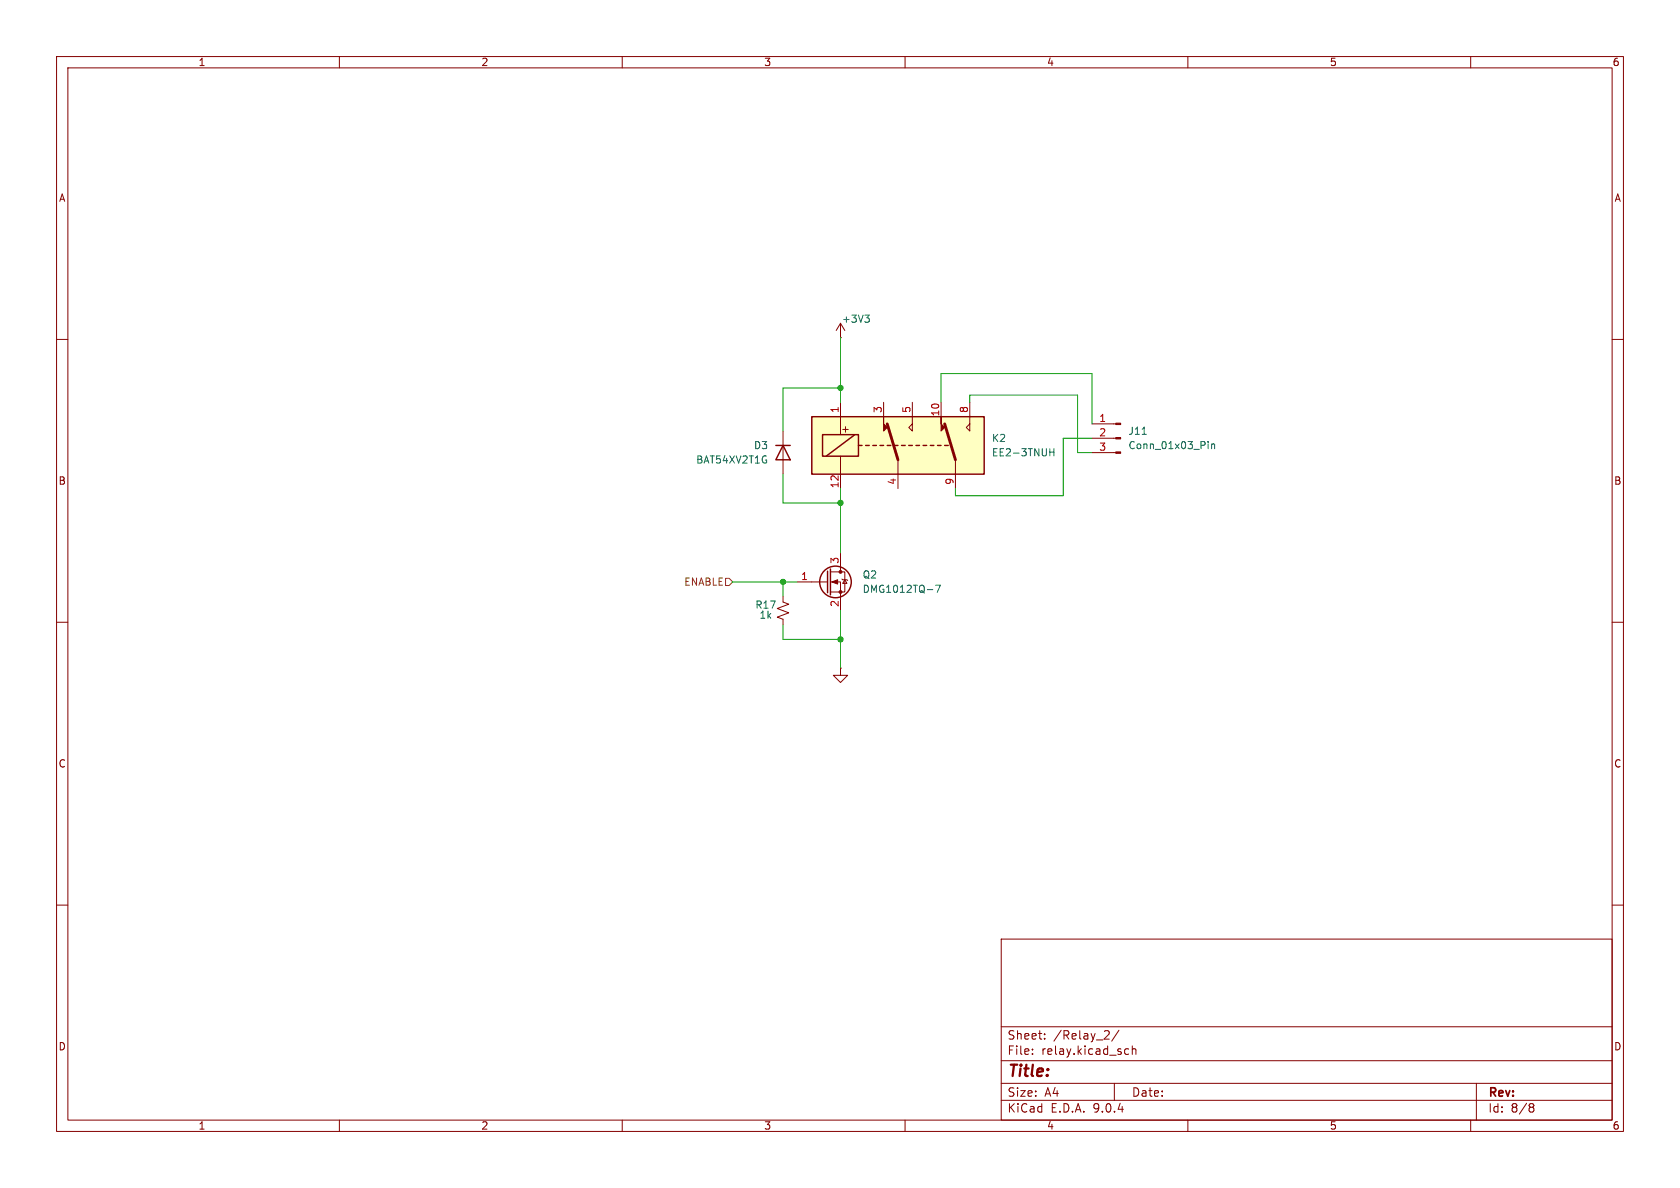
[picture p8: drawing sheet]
<svg xmlns="http://www.w3.org/2000/svg" width="297mm" height="210mm" viewBox="0 0 297 210" stroke-linecap="round" stroke-linejoin="round" font-family="sans-serif">
<g fill="none" stroke="#840000" stroke-width=".18">
<path d="M10 10h277v190h-277zM12 12h273v186h-273zM60 10v2M110 10v2M160 10v2M210 10v2M260 10v2M148.6 59.7h.1M148.6 57.2l-.8 1.2M148.6 57.2l.8 1.2M148.6 57.2v2.5M10 60h2"/>
<path d="M138.4 76.2v7.6M285 60h2M10 110h2M285 110h2M10 160h2M177 166h108v32h-108zM285 160h2M60 198v2M110 198v2M160 198v2M177 194.5h108M177 191.5h108"/>
<path d="M177 187.5h108M177 181.5h108M182.5 186.3v.1M182.5 185.5v.1M184.7 183.6v.1M184.7 182.8v.1M195.8 182.2l.3 .3-.1 .3-.8 .9h.9M197 191.5v3M197.8 182.1l-1.3 2M199 186.3h.5M199 185.5h.5M200.2 185.5l.2-.1 .3 .1 .1 .9"/>
<path d="M200.2 184.9v1.5M210 198v2M260 198v2M261 191.5v6.5M270.6 195.1l.4 .1 .2 .2-.3 .3M270.6 195.7h.3M270.9 195.7l.2 .2 .1 .4-.2 .2-.4 .1"/>
</g>
<path d="M152.9 55.7h.8l-.4 .5M153.4 56.2l.3 .2v.3l-.3 .3" fill="none" stroke="#006464" stroke-width=".18"/>
<path d="M137.2 78.7h2.5M138.4 78.7l1.3 2.6h-2.5z" fill="none" stroke="#840000" stroke-width=".25"/>
<path d="M143.5 73.7h30.5v10.1h-30.5z" fill="#ffffc2"/>
<g fill="none" stroke="#840000" stroke-width=".25">
<path d="M143.5 73.7h30.5v10.1h-30.5zM145.4 76.8h6.4v3.8h-6.4zM151.1 76.8l-5.1 3.8M151.8 78.7h.6M153 78.7h.7M154.3 78.7h.6M155.6 78.7h.6M156.8 78.7h.7M158.1 78.7h.6M159.4 78.7h.6M160.7 78.7h.6M161.9 78.7h.7"/>
<path d="M163.2 78.7h.6M164.5 78.7h.6M165.7 78.7h.7M167 78.7h.6M146.3 101v3.8M146.8 100.6v4.6"/>
<circle cx="147.7" cy="102.9" r="2.79"/>
</g>
<g fill="none" stroke="#840000" stroke-width=".18">
<path d="M148.6 71.1v5.7M156.2 71.1v2.6M161.3 71.1v5.1l-.6-.6 .6-.7M166.4 71.1v2.6M171.4 71.1v5.1l-.6-.6 .6-.7M193 74.9h4.3M193 77.5h4.3M148.6 80.6v5.8M148.6 97.8v3.3M158.7 81.3v5.1M168.9 81.3v5.1M193 80h4.3"/>
<path d="M138.4 105.4v1l1 .4-2 .8 2 .7-2 .8 1 .4v1M141 102.9h5.3M146.8 101.1h2.6v3.5h-2.6M146.8 102.9h1.8v5.1M148.6 118.1v1.3h1.3l-1.3 1.3-1.3-1.3h1.3M148.6 118.1h.1M148.8 102.4l.2 .1h.7l.2 .1M149.4 102.5l.3 .6h-.7z"/>
</g>
<g fill="#840000" stroke="#840000" stroke-width=".18">
<path d="M156.2 73.7v1.2l.6 .7-.6 .6z"/>
<path d="M166.4 73.7v1.2l.6 .7-.6 .6z"/>
<path d="M147.1 102.9l1-.4v.8z"/>
<path d="M197.3 74.8h.8v.3h-.8z"/>
<path d="M197.3 77.3h.8v.3h-.8z"/>
<path d="M197.3 79.9h.8v.2h-.8z"/>
<circle cx="148.6" cy="101.1" r=".25"/>
<circle cx="148.6" cy="104.6" r=".25"/>
</g>
<path d="M156.8 74.9l1.9 6.4M167 74.9l1.9 6.4" fill="none" stroke="#840000" stroke-width=".51"/>
<path d="M185.6 79.3v1.3M185.6 79.9h.7M186.3 79.3v1.3M201.9 76.8h.7M213.6 78v.2M213.6 78.5v.8M214.2 78.5v.8M214.2 78.6l.2-.1h.3v.8M165.4 103.4h.8l-.5 1.3" fill="none" stroke="#006464" stroke-width=".18"/>
<path d="M128.3 102.2h.6l.6 .7-.6 .6h-.6z" fill="none" stroke="#725600" stroke-width=".18"/>
<path d="M148.6 59.7v11.4M148.6 68.6h-10.2v7.6M166.4 71.1v-5.1h26.6v8.9M171.4 71.1v-1.2h19.1v10.1h2.5M193 77.5h-5v10.1h-19.1v-1.2M138.4 83.8v5.1h10.2M148.6 86.4v11.4M129.5 102.9h11.5M138.4 102.9v2.5M138.4 110.5v2.5h10.2M148.6 108v10.1" fill="none" stroke="#009600" stroke-width=".18"/>
<g fill="#009600" stroke="#009600" stroke-width=".18">
<circle cx="138.4" cy="102.9" r=".46"/>
<circle cx="148.6" cy="113" r=".46"/>
<circle cx="148.6" cy="68.6" r=".46"/>
<circle cx="148.6" cy="88.9" r=".46"/>
</g>
<text font-size="2.8" fill="#840000" x="178" y="190.9">Title:</text>
<g font-size="2.1" fill="#840000">
<text x="178" y="184">Sheet:</text>
<text x="186.2" y="184">/Relay_2/</text>
<text x="178" y="186.7">File:</text>
<text x="184.1" y="186.7">relay.kicad_sch</text>
<text x="178" y="196.9">KiCad</text>
<text x="178" y="194.1">Size:</text>
<text x="184.7" y="194.1">A4</text>
<text x="185.7" y="196.9">E.D.A.</text>
<text x="193.3" y="196.9">9.0.4</text>
<text x="200" y="194.1">Date:</text>
<text x="263" y="194.3">Rev:</text>
<text x="263" y="196.9">Id:</text>
<text x="267.1" y="196.9">8/8</text>
</g>
<g font-size="1.8" fill="#840000">
<text x="35" y="11.9">1</text>
<text x="85" y="11.9">2</text>
<text x="135" y="11.9">3</text>
<text x="185" y="11.9">4</text>
<text x="235" y="11.9">5</text>
<text x="285" y="11.9">6</text>
<text x="10.3" y="35.9">A</text>
<text x="285.3" y="35.9">A</text>
<text x="148.6" y="76.7">+</text>
<text x="10.3" y="85.9">B</text>
<text x="285.3" y="85.9">B</text>
<text x="10.3" y="135.9">C</text>
<text x="285.3" y="135.9">C</text>
<text x="10.3" y="185.9">D</text>
<text x="285.3" y="185.9">D</text>
<text x="35" y="199.9">1</text>
<text x="85" y="199.9">2</text>
<text x="135" y="199.9">3</text>
<text x="185" y="199.9">4</text>
<text x="235" y="199.9">5</text>
<text x="285" y="199.9">6</text>
</g>
<g font-size="1.8" fill="#006464">
<text x="148.7" y="57.3">+3V3</text>
<text x="199.4" y="77.1">J11</text>
<text x="123" y="82.1">BAT54XV2T1G</text>
<text x="133.2" y="79.6">D3</text>
<text x="175.3" y="78.3">K2</text>
<text x="175.3" y="80.9">EE2-3TNUH</text>
<text x="199.4" y="79.6">Conn_01x03_Pin</text>
<text x="133.4" y="107.8">R17</text>
<text x="152.4" y="102.5">Q2</text>
<text x="152.4" y="105">DMG1012TQ-7</text>
<text x="134.2" y="109.6">1k</text>
</g>
<g font-size="1.8" fill="#a90000">
<text x="148.3" y="73.1" transform="rotate(-90 148.3 73.1)">1</text>
<text x="156" y="73.1" transform="rotate(-90 156 73.1)">3</text>
<text x="161" y="73.1" transform="rotate(-90 161 73.1)">5</text>
<text x="166.1" y="73.7" transform="rotate(-90 166.1 73.7)">10</text>
<text x="171.2" y="73.1" transform="rotate(-90 171.2 73.1)">8</text>
<text x="194.2" y="74.7">1</text>
<text x="194.2" y="77.2">2</text>
<text x="194.2" y="79.8">3</text>
<text x="148.3" y="86.4" transform="rotate(-90 148.3 86.4)">12</text>
<text x="158.5" y="85.8" transform="rotate(-90 158.5 85.8)">4</text>
<text x="168.7" y="85.8" transform="rotate(-90 168.7 85.8)">9</text>
<text x="148.3" y="99.8" transform="rotate(-90 148.3 99.8)">3</text>
<text x="141.5" y="102.6">1</text>
<text x="148.3" y="107.4" transform="rotate(-90 148.3 107.4)">2</text>
</g>
<text font-size="1.8" fill="#725600" x="120.9" y="103.7">ENABLE</text>
</svg>
